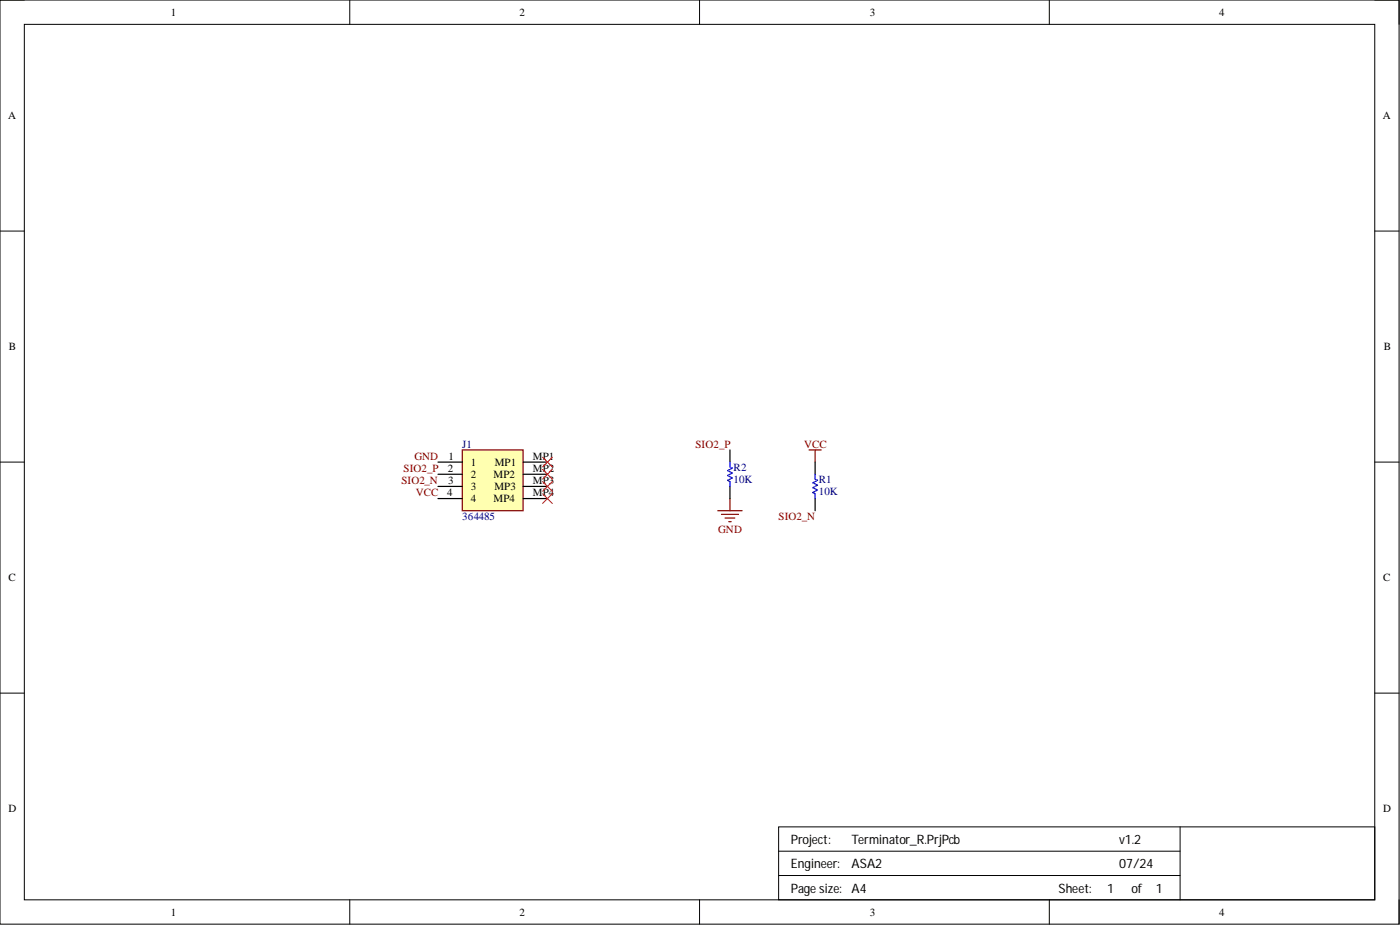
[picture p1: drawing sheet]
<svg xmlns="http://www.w3.org/2000/svg" width="292mm" height="193mm" viewBox="0 0 292 193" stroke-linecap="round" stroke-linejoin="round" font-family="sans-serif">
<g fill="none" stroke="#000" stroke-width=".21">
<path d="M0 0h291.9v192.8h-291.9zM0 0h5.1M5.1 5.1h281.7v182.6h-281.7zM73 0v5.1M146 0v5.1M218.9 0v5.1M286.8 0h5.1v5.1M0 48.2h5.1M286.8 48.2h5.1M0 96.4h5.1M286.8 96.4h5.1M0 144.6h5.1"/>
<path d="M286.8 144.6h5.1M162.5 172.5h124.3v15.2h-124.3zM162.5 177.6h83.7M246.2 172.5v15.2M73 187.7v5.1M146 187.7v5.1M162.5 182.6h83.7M218.9 187.7v5.1M291.9 187.7v5.1"/>
</g>
<path d="M96.5 93.9h12.6v12.6h-12.6z" fill-rule="evenodd" fill="#ffffb0"/>
<path d="M96.5 93.9h12.6v12.6h-12.6zM168.8 93.9h2.5M170.1 93.9v2.5M149.8 106.5h5M150.5 107.3h3.6M151.3 108.1h2M152 108.8h.6M152.3 104v2.5" fill="none" stroke="#800000" stroke-width=".25"/>
<path d="M91.4 96.4h5.1M91.4 98.9h5.1M109.1 96.4h5.1M109.1 98.9h5.1M152.3 93.9v2.5M170.1 96.4v2.5M91.4 101.5h5.1M91.4 104h5.1M109.1 101.5h5.1M109.1 104h5.1M152.3 101.5v2.5M170.1 104v2.5" fill="none" stroke="#000" stroke-width=".25"/>
<path d="M113.2 97.9l2 2.1M113.2 95.4l2 2M115.2 97.9l-2 2.1M115.2 95.4l-2 2M113.2 103l2 2M113.2 100.5l2 2M115.2 103l-2 2M115.2 100.5l-2 2" fill="none" stroke="#f00" stroke-width=".21"/>
<path d="M152.3 96.4v1l.5 .3-1 .5 1 .5-1 .5 1 .5-1 .5 .5 .3v1M170.1 98.9v1.1l.5 .2-1 .5 1 .5-1 .5 1 .5-1 .5 .5 .3v1" fill="none" stroke="#00f" stroke-width=".25"/>
<g font-size="2.7">
<text x="165" y="176.1">Project:</text>
<text x="177.7" y="176.1">Terminator_R.PrjPcb</text>
<text x="233.5" y="176.1">v1.2</text>
<text x="165" y="181.1">Engineer:</text>
<text x="177.7" y="181.1">ASA2</text>
<text x="233.5" y="181.1">07/24</text>
<text x="165" y="186.2">Page size:</text>
<text x="177.7" y="186.2">A4</text>
<text x="220.8" y="186.2">Sheet:</text>
<text x="231" y="186.2">1</text>
<text x="236.1" y="186.2">of</text>
<text x="241.1" y="186.2">1</text>
</g>
<g font-size="2.3">
<text x="35.6" y="3.3">1</text>
<text x="108.4" y="3.3">2</text>
<text x="181.5" y="3.3">3</text>
<text x="254.3" y="3.3">4</text>
<text x="1.7" y="24.9">A</text>
<text x="288.5" y="24.9">A</text>
<text x="1.9" y="73.1">B</text>
<text x="288.7" y="73.1">B</text>
<text x="93.6" y="95.9">1</text>
<text x="111.2" y="95.9">MP1</text>
<text x="93.4" y="98.4">2</text>
<text x="93.5" y="101">3</text>
<text x="98.2" y="97.2">1</text>
<text x="98.2" y="99.7">2</text>
<text x="103" y="99.7">MP2</text>
<text x="103.2" y="97.2">MP1</text>
<text x="111.2" y="98.4">MP2</text>
<text x="111.2" y="101">MP3</text>
<text x="93.3" y="103.5">4</text>
<text x="98.2" y="102.2">3</text>
<text x="98.2" y="104.8">4</text>
<text x="103" y="104.8">MP4</text>
<text x="103.1" y="102.2">MP3</text>
<text x="111.2" y="103.5">MP4</text>
<text x="1.8" y="121.3">C</text>
<text x="288.6" y="121.3">C</text>
<text x="1.8" y="169.5">D</text>
<text x="288.6" y="169.5">D</text>
<text x="35.6" y="191">1</text>
<text x="108.4" y="191">2</text>
<text x="181.5" y="191">3</text>
<text x="254.3" y="191">4</text>
</g>
<g font-size="2.3" fill="#800000">
<text x="86.5" y="95.9">GND</text>
<text x="145.1" y="93.4">SIO2_P</text>
<text x="167.8" y="93.4">VCC</text>
<text x="83.8" y="101">SIO2_N</text>
<text x="84.2" y="98.4">SIO2_P</text>
<text x="86.7" y="103.5">VCC</text>
<text x="149.8" y="111.1">GND</text>
<text x="162.5" y="108.6">SIO2_N</text>
</g>
<g font-size="2.3" fill="#000080">
<text x="96.5" y="93.4">J1</text>
<text x="153.1" y="98.2">R2</text>
<text x="153.1" y="100.7">10K</text>
<text x="170.8" y="100.7">R1</text>
<text x="170.8" y="103.2">10K</text>
<text x="96.5" y="108.6">364485</text>
</g>
</svg>
